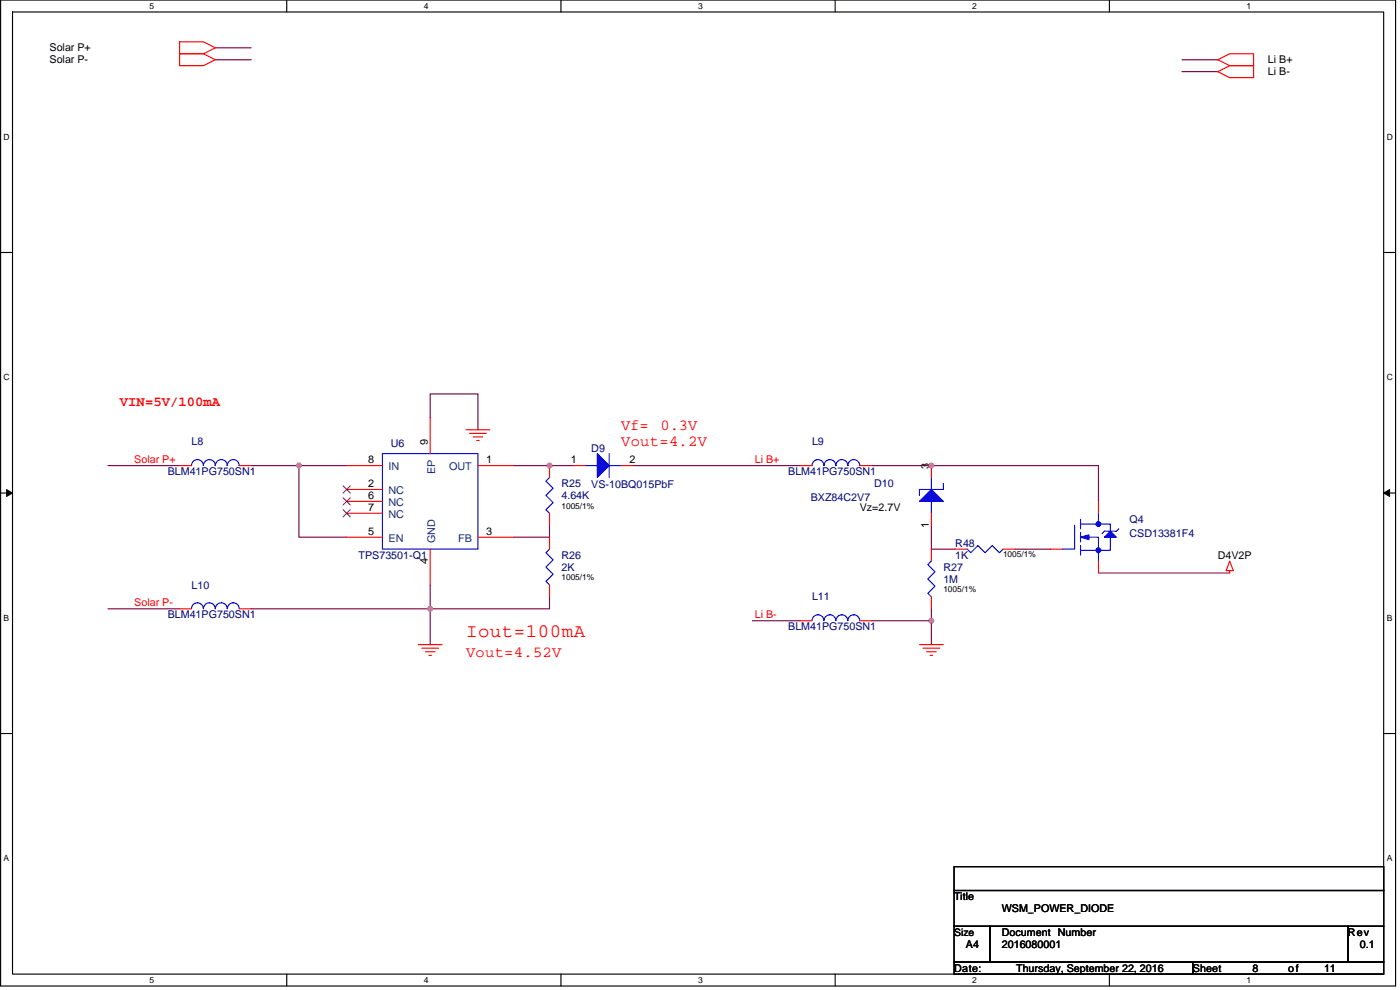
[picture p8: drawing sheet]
<svg xmlns="http://www.w3.org/2000/svg" width="420mm" height="297mm" viewBox="0 0 420 297" stroke-linecap="round" stroke-linejoin="round" font-family="sans-serif">
<path d="M.2 0h418.6v295.8h-418.6zM3.8 3.6h411.5v288.7h-411.5z" fill="none" stroke="#000" stroke-width=".34"/>
<g fill="#fff">
<path d="M44.9 .4h1.4v2.8h-1.4z"/>
<path d="M44.9 292.7h1.4v2.8h-1.4z"/>
</g>
<path d="M86.1 0v3.6M86.1 292.3v3.5" fill="none" stroke="#000" stroke-width=".34"/>
<g fill="#fff">
<path d="M127.2 .4h1.4v2.8h-1.4z"/>
<path d="M127.2 292.7h1.4v2.8h-1.4z"/>
</g>
<path d="M168.3 0v3.6M168.3 292.3v3.5" fill="none" stroke="#000" stroke-width=".34"/>
<g fill="#fff">
<path d="M209.5 .4h1.4v2.8h-1.4z"/>
<path d="M209.5 292.7h1.4v2.8h-1.4z"/>
</g>
<path d="M250.6 0v3.6M250.6 292.3v3.5" fill="none" stroke="#000" stroke-width=".34"/>
<g fill="#fff">
<path d="M291.8 .4h1.4v2.8h-1.4z"/>
<path d="M291.8 292.7h1.4v2.8h-1.4z"/>
</g>
<path d="M332.9 0v3.6M332.9 292.3v3.5" fill="none" stroke="#000" stroke-width=".34"/>
<g fill="#fff">
<path d="M374.1 .4h1.4v2.8h-1.4z"/>
<path d="M374.1 292.7h1.4v2.8h-1.4z"/>
<path d="M1.1 39.7h1.8v2.8h-1.8z"/>
<path d="M416.2 39.7h1.8v2.8h-1.8z"/>
<path d="M1.1 111.8h1.8v2.9h-1.8z"/>
<path d="M416.2 111.8h1.8v2.9h-1.8z"/>
</g>
<path d="M.2 75.8h3.6M415.3 75.8h3.5" fill="none" stroke="#000" stroke-width=".34"/>
<g fill="#fff">
<path d="M1.1 184h1.7v2.8h-1.7z"/>
<path d="M416.2 184h1.7v2.8h-1.7z"/>
</g>
<path d="M.2 147.9h3.6M415.3 147.9h3.5" fill="none" stroke="#000" stroke-width=".34"/>
<path d="M2 146.9l1.8 1-1.8 1zM415.3 147.9l1.7-1v2z" fill="#000" stroke="#000" stroke-width=".3"/>
<g fill="#fff">
<path d="M1.1 256.2h1.7v2.8h-1.7z"/>
<path d="M416.1 256.2h1.8v2.8h-1.8z"/>
</g>
<path d="M.2 220.1h3.6M415.3 220.1h3.5M286.3 277.9h10.8v10.8h-10.8zM286.3 260h129v7.2h-129zM286.3 267.2h129v10.7h-129zM297.1 277.9h107.4v10.8h-107.4zM404.5 277.9h10.8v10.8h-10.8zM286.3 288.7h71.7v3.6h-71.7zM358 288.7h57.3v3.6h-57.3z" fill="none" stroke="#000" stroke-width=".34"/>
<g fill="none" stroke="#800040" stroke-width=".34">
<path d="M64.6 17.9h10.8M64.6 14.4h10.8M354.7 17.9h10.8M354.7 21.5h10.8M32.4 139.7h21.5M75.4 139.7h14.3M89.7 139.7h14.3M89.7 139.7v21.5h14.3M129.1 125.4v-7.2h14.3v10.7M172.1 139.7h-17.9M190 139.7h50.1M261.6 139.7h68.1v10.7"/>
<path d="M164.9 157.6v3.6h-10.7M279.5 157.6v7.2h7.2M129.1 175.5v7.2M164.9 179.1v3.6h-35.8M304.6 164.8h10.7M329.7 171.9h39.4M32.4 182.7h21.5M75.4 182.7h53.7M129.1 182.7v10.7M225.8 186.2h14.3M261.6 186.2h17.9M279.5 186.2v7.2"/>
<path d="M279.5 182.7v3.5"/>
</g>
<g fill="#f0f" stroke="#f0f" stroke-width=".34">
<circle cx="164.9" cy="139.7" r=".71"/>
<circle cx="89.7" cy="139.7" r=".71"/>
<circle cx="129.1" cy="182.7" r=".71"/>
<circle cx="279.5" cy="139.7" r=".7"/>
<circle cx="279.5" cy="186.2" r=".7"/>
</g>
<g fill="none" stroke="#f00" stroke-width=".34">
<path d="M53.9 12.6h7.2l3.5 1.8-3.5 1.7h-7.2zM53.9 16.1h7.2l3.5 1.8-3.5 1.8h-7.2zM365.5 17.9l3.6-1.8h7.1v3.6h-7.1zM365.5 21.5l3.6-1.8h7.1v3.6h-7.1zM53.9 139.7h3.6M71.8 139.7h3.6M104 139.7h10.8M129.1 125.4v10.7M139.9 128.9h7.1M140.9 130h5M142 131.1h2.9M143.1 132.2h.7"/>
<path d="M143.4 139.7h10.8M164.9 139.7v3.6M172.1 139.7h3.6M186.4 139.7h3.6M240.1 139.7h3.6M258 139.7h3.6M279.5 139.7v3.6M104 146.9h10.8M104 150.4h10.8M104 154h10.8M164.9 154v3.6M279.5 154v3.6"/>
<path d="M329.7 150.4v3.6M104 161.2h10.8M129.1 164.8v10.7M143.4 161.2h10.8M164.9 175.5v3.6M164.9 161.2v3.6M279.5 179.1v3.6M279.5 164.8v3.5M286.7 164.8h3.6M301 164.8h3.6M315.3 164.8h3.6M329.7 168.3v3.6"/>
<path d="M369.1 168.3l1 2.9h-2.1zM369.1 171.2v.7M53.9 182.7h3.6M71.8 182.7h3.6M125.5 193.4h7.2M126.6 194.5h5M127.7 195.6h2.8M128.7 196.6h.8M240.1 186.2h3.6M258 186.2h3.6M275.9 193.4h7.2M277 194.5h5"/>
<path d="M278.1 195.6h2.9M279.2 196.6h.7"/>
</g>
<g fill="none" stroke="#00f" stroke-width=".34">
<path d="M57.5 139.7a1.76 1.76 0 0 1 1.8-1.8 1.78 1.78 0 0 1 1.7 1.8M61.1 139.7a1.76 1.76 0 0 1 1.7-1.8 1.78 1.78 0 0 1 1.8 1.8 1.79 1.79 0 0 1 1.8-1.8 1.79 1.79 0 0 1 1.8 1.8 1.76 1.76 0 0 1 1.8-1.8 1.78 1.78 0 0 1 1.8 1.8M114.8 136.1h28.6v28.7h-28.6zM175.7 139.7h3.5M182.8 136.1v7.2M182.8 139.7h3.6M243.7 139.7a1.79 1.79 0 0 1 1.8-1.8 1.79 1.79 0 0 1 1.8 1.8 1.76 1.76 0 0 1 1.8-1.8h-.1a1.78 1.78 0 0 1 1.9 1.8M250.9 139.7a1.76 1.76 0 0 1 1.7-1.8 1.78 1.78 0 0 1 1.8 1.8h.1a1.76 1.76 0 0 1 1.7-1.8 1.78 1.78 0 0 1 1.8 1.8M164.9 143.3l-1.1 1.1 2.2 2.1-2.2 2.2 2.2 2.1-2.2 2.2 1.1 1M279.5 150.4v3.6M279.5 143.3v3.6M283.1 145.1v1.8h-7.2v1.8"/>
<path d="M322.5 157.6v7.2h-3.6M324.3 159.7v2.9M324.3 155.8v2.9M324.3 157.2h8.9v2.2M329.7 154v3.2M335.8 158.7l-.8 .7h-3.5l-.8 .7M164.9 164.8l-1.1 1 2.2 2.2-2.2 2.1 2.2 2.2-2.2 2.1 1.1 1.1M279.5 168.3l-1 1.1 2.1 2.2-2.1 2.1 2.1 2.2-2.1 2.1 1 1.1M290.3 164.8l1 1 2.2-2.1 2.1 2.1 2.2-2.1 2.1 2.1 1.1-1M324.3 163.7v2.9M326.1 161.2h3.6v3.9M329.7 164.8v3.5"/>
<path d="M333.2 161.2v3.9h-8.9M61 182.6a1.79 1.79 0 0 0-1.7-1.7 1.76 1.76 0 0 0-1.8 1.7M71.8 182.6a1.78 1.78 0 0 0-1.8-1.7 1.81 1.81 0 0 0-1.8 1.7 1.8 1.8 0 0 0-1.8-1.7 1.8 1.8 0 0 0-1.8 1.7 1.79 1.79 0 0 0-1.8-1.7 1.76 1.76 0 0 0-1.7 1.7M250.9 186.2a1.78 1.78 0 0 0-1.9-1.7h.1a1.79 1.79 0 0 0-1.8 1.7 1.79 1.79 0 0 0-1.8-1.7 1.79 1.79 0 0 0-1.8 1.7M258 186.2a1.78 1.78 0 0 0-1.8-1.7 1.79 1.79 0 0 0-1.8 1.7 1.78 1.78 0 0 0-1.8-1.7 1.75 1.75 0 0 0-1.7 1.7"/>
</g>
<g fill="#00f" stroke="#00f" stroke-width=".34">
<path d="M179.2 136.1l3.6 3.6-3.6 3.6z" fill-rule="evenodd"/>
<path d="M275.9 150.4l3.6-3.5 3.6 3.5z" fill-rule="evenodd"/>
<path d="M333.2 159.4l1.8 1.8h-3.5z" fill-rule="evenodd"/>
<path d="M324.3 161.2l2.5-.7v1.4z" fill-rule="evenodd"/>
<circle cx="329.6" cy="157.2" r=".71"/>
<circle cx="329.6" cy="165.1" r=".71"/>
</g>
<path d="M103 145.8l2.1 2.2M103 149.4l2.1 2.1M103 152.9l2.1 2.2M105.1 145.8l-2.2 2.2M105.1 149.4l-2.2 2.1M105.1 152.9l-2.2 2.2" fill="none" stroke="#804000" stroke-width=".3"/>
<text font-size="5.7" fill="#f00" x="139.9" y="191">Iout=100mA</text>
<g font-size="4.6" fill="#f00">
<text x="186.4" y="129.1">Vf=</text>
<text x="198.2" y="129.1">0.3V</text>
<text x="186.4" y="133.7">Vout=4.2V</text>
<text x="139.9" y="197.1">Vout=4.52V</text>
</g>
<text font-size="4.2" fill="#f00" x="36" y="121.7">VIN=5V/100mA</text>
<g font-size="3.2">
<text x="14.9" y="15.4">Solar P+</text>
<text x="14.9" y="19">Solar P-</text>
<text x="380.5" y="19">Li B+</text>
<text x="380.5" y="22.6">Li B-</text>
<text x="128.4" y="133.6" transform="rotate(-90 128.4 133.6)">9</text>
<text x="110.5" y="139">8</text>
<text x="145.9" y="139">1</text>
<text x="171.4" y="139">1</text>
<text x="188.9" y="139">2</text>
<text x="278.8" y="140.8" transform="rotate(-90 278.8 140.8)">3</text>
<text x="110.5" y="146.1">2</text>
<text x="110.5" y="149.7">6</text>
<text x="110.5" y="153.3">7</text>
<text x="258" y="153.3">Vz=2.7V</text>
<text x="110.5" y="160.4">5</text>
<text x="145.9" y="160.4">3</text>
<text x="278.8" y="158.3" transform="rotate(-90 278.8 158.3)">1</text>
<text x="365.5" y="167.6">D4V2P</text>
<text x="128.4" y="169.1" transform="rotate(-90 128.4 169.1)">4</text>
<text x="286.3" y="270.1">Title</text>
<text x="300.7" y="273.6">WSM_POWER_DIODE</text>
<text x="300.7" y="280.8">Document Number</text>
<text x="404.5" y="280.8">Rev</text>
<text x="289.9" y="284.4">A4</text>
<text x="300.7" y="284.4">2016080001</text>
<text x="408.1" y="284.4">0.1</text>
<text x="286.3" y="291.5">Date:</text>
<text x="305" y="291.5">Thursday, September 22, 2016</text>
<text x="358" y="291.5">Sheet</text>
<text x="375.9" y="291.5">8</text>
<text x="386.6" y="291.5">of</text>
<text x="397.4" y="291.5">11</text>
</g>
<g font-size="3.2" fill="#000080">
<text x="57.5" y="133.6">L8</text>
<text x="117.3" y="134">U6</text>
<text x="177.5" y="135.8">D9</text>
<text x="243.7" y="133.6">L9</text>
<text x="50.3" y="142.6">BLM41PG750SN1</text>
<text x="236.5" y="142.6">BLM41PG750SN1</text>
<text x="168.5" y="146.2">R25</text>
<text x="168.5" y="149.7">4.64K</text>
<text x="177.5" y="146.5">VS-10BQ015PbF</text>
<text x="262.3" y="146.2">D10</text>
<text x="243.3" y="150.5">BXZ84C2V7</text>
<text x="339" y="156.9">Q4</text>
<text x="339" y="161.2">CSD13381F4</text>
<text x="107.6" y="167.6">TPS73501-Q1</text>
<text x="168.5" y="167.6">R26</text>
<text x="286.7" y="164.1">R48</text>
<text x="286.7" y="167.6">1K</text>
<text x="168.5" y="171.2">2K</text>
<text x="283.1" y="171.2">R27</text>
<text x="57.5" y="176.6">L10</text>
<text x="283.1" y="174.8">1M</text>
<text x="50.3" y="185.5">BLM41PG750SN1</text>
<text x="243.7" y="180.2">L11</text>
<text x="236.5" y="189.1">BLM41PG750SN1</text>
</g>
<g font-size="3.2" fill="#f00">
<text x="40.3" y="139">Solar P+</text>
<text x="226.5" y="139">Li B+</text>
<text x="40.3" y="181.9">Solar P-</text>
<text x="226.5" y="185.5">Li B-</text>
</g>
<g font-size="3.2" fill="#004080">
<text x="116.6" y="141.1">IN</text>
<text x="130.6" y="142.3" transform="rotate(-90 130.6 142.3)">EP</text>
<text x="134.8" y="141.1">OUT</text>
<text x="116.6" y="148.3">NC</text>
<text x="116.6" y="151.9">NC</text>
<text x="116.6" y="155.4">NC</text>
<text x="116.6" y="162.6">EN</text>
<text x="130.6" y="163" transform="rotate(-90 130.6 163)">GND</text>
<text x="137.5" y="162.6">FB</text>
</g>
<text font-size="3.1" x="286.3" y="280.7">Size</text>
<g font-size="2.6">
<text x="44.9" y="2.7">5</text>
<text x="127.2" y="2.7">4</text>
<text x="209.5" y="2.7">3</text>
<text x="291.8" y="2.7">2</text>
<text x="374.1" y="2.7">1</text>
<text x="1.1" y="41.9">D</text>
<text x="416.2" y="41.9">D</text>
<text x="1.1" y="114.1">C</text>
<text x="416.2" y="114.1">C</text>
<text x="1.1" y="186.3">B</text>
<text x="416.2" y="186.3">B</text>
<text x="1.1" y="258.4">A</text>
<text x="416.2" y="258.4">A</text>
<text x="44.9" y="294.9">5</text>
<text x="127.2" y="294.9">4</text>
<text x="209.5" y="294.9">3</text>
<text x="291.8" y="294.9">2</text>
<text x="374.1" y="294.9">1</text>
</g>
<g font-size="2.5">
<text x="168.5" y="152.7">1005/1%</text>
<text x="301" y="167">1005/1%</text>
<text x="168.5" y="174.2">1005/1%</text>
<text x="283.1" y="177.8">1005/1%</text>
</g>
</svg>
